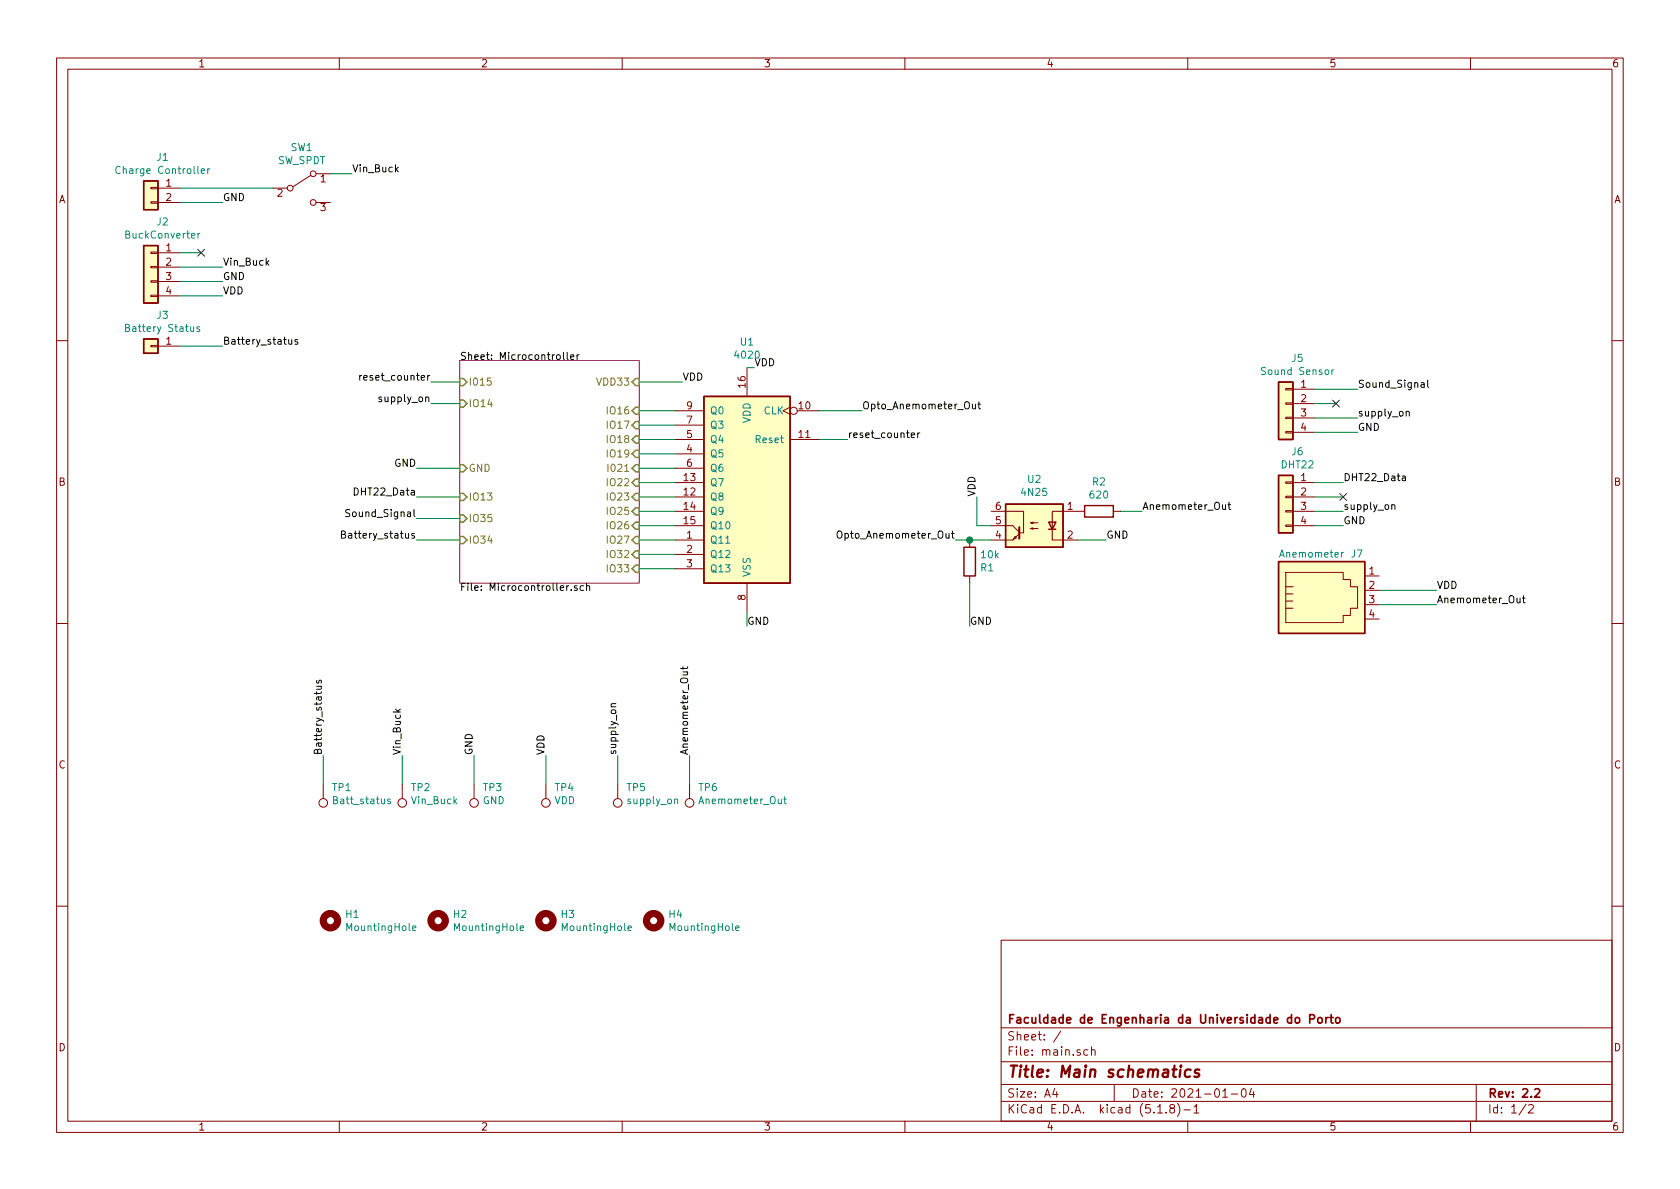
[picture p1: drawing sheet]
EESchema Schematic File Version 4
EELAYER 30 0
EELAYER END
$Descr A4 11693 8268
encoding utf-8
Sheet 1 2
Title "Main schematics"
Date "2021-01-04"
Rev "2.2"
Comp "Faculdade de Engenharia da Universidade do Porto"
Comment1 ""
Comment2 ""
Comment3 ""
Comment4 ""
$EndDescr
Text Label 4750 2650 0    50   ~ 0
VDD
Text Label 1550 2050 0    50   ~ 0
VDD
Text Label 1550 1850 0    50   ~ 0
Vin_Buck
Wire Wire Line
	3200 3250 2900 3250
Text Label 2900 3250 2    50   ~ 0
GND
Text Label 1550 1950 0    50   ~ 0
GND
Text Label 9450 3000 0    50   ~ 0
GND
Text Label 9450 2700 0    50   ~ 0
Sound_Signal
Wire Wire Line
	3200 3600 2900 3600
Text Label 2900 3600 2    50   ~ 0
Sound_Signal
Wire Wire Line
	3200 3450 2900 3450
Text Label 2900 3450 2    50   ~ 0
DHT22_Data
Text Label 2450 1200 0    50   ~ 0
Vin_Buck
Text Label 1550 1400 0    50   ~ 0
GND
Wire Wire Line
	4750 2650 4450 2650
$Comp
L Connector_Generic:Conn_01x04 J2
U 1 1
P 1050 1850
F 0 "J2" H 968 2167 50  0000 C CNN
F 1 "BuckConverter" H 968 2076 50  0000 C CNN
F 2 "Connector_PinSocket_2.54mm:PinSocket_1x04_P2.54mm_Vertical" H 1050 1850 50  0001 C CNN
F 3 "~" H 1050 1850 50  0001 C CNN
	1    1050 1850
	-1   0    0    -1  
$EndComp
Wire Wire Line
	1550 1850 1250 1850
Wire Wire Line
	1550 1950 1250 1950
Wire Wire Line
	1250 1750 1400 1750
NoConn ~ 1400 1750
$Comp
L Connector_Generic:Conn_01x04 J5
U 1 1
P 8950 2800
F 0 "J5" H 8868 3117 50  0000 C CNN
F 1 "Sound Sensor" H 8868 3026 50  0000 C CNN
F 2 "Connector:NS-Tech_Grove_1x04_P2mm_Vertical" H 8950 2800 50  0001 C CNN
F 3 "~" H 8950 2800 50  0001 C CNN
	1    8950 2800
	-1   0    0    -1  
$EndComp
NoConn ~ 9300 2800
Wire Wire Line
	9450 3000 9150 3000
Wire Wire Line
	9300 2800 9150 2800
Wire Wire Line
	9150 2700 9450 2700
Wire Wire Line
	1550 1400 1250 1400
$Comp
L Connector:4P4C J7
U 1 1
P 9200 4100
F 0 "J7" H 9400 3850 50  0000 L CNN
F 1 "Anemometer" H 8900 3850 50  0000 L CNN
F 2 "Connector_RJ:RJ14_Connfly_DS1133-S4_Horizontal" H 9200 4100 50  0001 C CNN
F 3 "~" H 9200 4100 50  0001 C CNN
	1    9200 4100
	1    0    0    1   
$EndComp
Text Label 9350 3650 0    50   ~ 0
GND
Text Label 9350 3350 0    50   ~ 0
DHT22_Data
Wire Wire Line
	9150 3650 9350 3650
Wire Wire Line
	9150 3450 9350 3450
$Sheet
S 3200 2500 1250 1550
U 5F928E95
F0 "Microcontroller" 50
F1 "Microcontroller.sch" 50
F2 "IO18" I R 4450 3050 50 
F3 "IO34" I L 3200 3750 50 
F4 "IO35" I L 3200 3600 50 
F5 "VDD33" I R 4450 2650 50 
F6 "GND" I L 3200 3250 50 
F7 "IO19" I R 4450 3150 50 
F8 "I021" I R 4450 3250 50 
F9 "IO22" I R 4450 3350 50 
F10 "IO33" I R 4450 3950 50 
F11 "IO23" I R 4450 3450 50 
F12 "IO25" I R 4450 3550 50 
F13 "IO26" I R 4450 3650 50 
F14 "IO27" I R 4450 3750 50 
F15 "IO32" I R 4450 3850 50 
F16 "IO17" I R 4450 2950 50 
F17 "IO16" I R 4450 2850 50 
F18 "I015" I L 3200 2650 50 
F19 "IO14" I L 3200 2800 50 
F20 "IO13" I L 3200 3450 50 
$EndSheet
$Comp
L 4xxx:4020 U1
U 1 1
P 5200 3350
F 0 "U1" H 5200 4331 50  0000 C CNN
F 1 "4020" H 5200 4240 50  0000 C CNN
F 2 "Package_DIP:DIP-16_W7.62mm_LongPads" H 5200 3350 50  0001 C CNN
F 3 "http://www.intersil.com/content/dam/Intersil/documents/cd40/cd4020bms-24bms-40bms.pdf" H 5200 3350 50  0001 C CNN
	1    5200 3350
	-1   0    0    -1  
$EndComp
Wire Wire Line
	6000 2850 5700 2850
Wire Wire Line
	4450 2850 4700 2850
Wire Wire Line
	4700 2950 4450 2950
Wire Wire Line
	4450 3050 4700 3050
Wire Wire Line
	4700 3150 4450 3150
Wire Wire Line
	4450 3250 4700 3250
Wire Wire Line
	4700 3350 4450 3350
Wire Wire Line
	4450 3450 4700 3450
Wire Wire Line
	4700 3550 4450 3550
Wire Wire Line
	4700 3650 4450 3650
Wire Wire Line
	4450 3750 4700 3750
Wire Wire Line
	4700 3850 4450 3850
Wire Wire Line
	4450 3950 4700 3950
Wire Wire Line
	5200 4250 5200 4350
Text Label 5200 4350 0    50   ~ 0
GND
Wire Wire Line
	5250 2550 5200 2550
Text Label 5250 2550 0    50   ~ 0
VDD
Wire Wire Line
	3000 2650 3200 2650
Text Label 3000 2650 2    50   ~ 0
reset_counter
Wire Wire Line
	5700 3050 5900 3050
Text Label 5900 3050 0    50   ~ 0
reset_counter
Wire Wire Line
	3200 2800 3000 2800
Text Label 3000 2800 2    50   ~ 0
supply_on
Text Label 10000 4100 0    50   ~ 0
VDD
Text Label 6750 4350 0    50   ~ 0
GND
Wire Wire Line
	9150 2900 9450 2900
Text Label 9450 2900 0    50   ~ 0
supply_on
Wire Wire Line
	9150 3350 9350 3350
Text Label 9350 3550 0    50   ~ 0
supply_on
Wire Wire Line
	6800 3450 6800 3650
Wire Wire Line
	6750 4050 6750 4350
Connection ~ 6750 3750
Text Label 6800 3450 1    50   ~ 0
VDD
$Comp
L Device:R R1
U 1 1
P 6750 3900
F 0 "R1" H 6820 3946 50  0000 L CNN
F 1 "10k" H 6820 3855 50  0000 L CNN
F 2 "Resistor_THT:R_Axial_DIN0207_L6.3mm_D2.5mm_P10.16mm_Horizontal" V 6680 3900 50  0001 C CNN
F 3 "~" H 6750 3900 50  0001 C CNN
	1    6750 3900
	1    0    0    1   
$EndComp
Text Label 6000 2850 0    50   ~ 0
Opto_Anemometer_Out
Text Label 7950 3550 0    50   ~ 0
Anemometer_Out
Text Label 6650 3750 2    50   ~ 0
Opto_Anemometer_Out
Wire Wire Line
	6650 3750 6750 3750
Wire Wire Line
	6900 3650 6800 3650
Wire Wire Line
	6900 3750 6750 3750
Wire Wire Line
	7800 3550 7950 3550
Text Label 7700 3750 0    50   ~ 0
GND
Wire Wire Line
	7500 3750 7700 3750
$Comp
L Isolator:4N25 U2
U 1 1
P 7200 3650
F 0 "U2" H 7200 3975 50  0000 C CNN
F 1 "4N25" H 7200 3884 50  0000 C CNN
F 2 "Package_DIP:DIP-6_W7.62mm_LongPads" H 7000 3450 50  0001 L CIN
F 3 "https://www.vishay.com/docs/83725/4n25.pdf" H 7200 3650 50  0001 L CNN
	1    7200 3650
	-1   0    0    -1  
$EndComp
Text Label 10000 4200 0    50   ~ 0
Anemometer_Out
Wire Wire Line
	3200 3750 2900 3750
Text Label 2900 3750 2    50   ~ 0
Battery_status
Text Label 1550 2400 0    50   ~ 0
Battery_status
Wire Wire Line
	1250 2050 1550 2050
Wire Wire Line
	2300 1200 2450 1200
Wire Wire Line
	1250 1300 1900 1300
$Comp
L Switch:SW_SPDT SW1
U 1 1
P 2100 1300
F 0 "SW1" H 2100 1585 50  0000 C CNN
F 1 "SW_SPDT" H 2100 1494 50  0000 C CNN
F 2 "Button_Switch_THT:SW_CuK_JS202011AQN_DPDT_Angled" H 2100 1300 50  0001 C CNN
F 3 "~" H 2100 1300 50  0001 C CNN
	1    2100 1300
	1    0    0    -1  
$EndComp
$Comp
L Connector_Generic:Conn_01x02 J1
U 1 1
P 1050 1300
F 0 "J1" H 968 1517 50  0000 C CNN
F 1 "Charge Controller" H 968 1426 50  0000 C CNN
F 2 "Connector_JST:JST_PH_B2B-PH-K_1x02_P2.00mm_Vertical" H 1050 1300 50  0001 C CNN
F 3 "~" H 1050 1300 50  0001 C CNN
	1    1050 1300
	-1   0    0    -1  
$EndComp
$Comp
L Connector_Generic:Conn_01x01 J3
U 1 1
P 1050 2400
F 0 "J3" H 968 2617 50  0000 C CNN
F 1 "Battery Status" H 968 2526 50  0000 C CNN
F 2 "Connector_PinHeader_2.54mm:PinHeader_1x01_P2.54mm_Vertical" H 1050 2400 50  0001 C CNN
F 3 "~" H 1050 2400 50  0001 C CNN
	1    1050 2400
	-1   0    0    -1  
$EndComp
$Comp
L Connector:TestPoint TP1
U 1 1
P 2250 5450
F 0 "TP1" H 2192 5476 50  0000 R CNN
F 1 "Batt_status" H 2192 5567 50  0000 R CNN
F 2 "TestPoint:TestPoint_Pad_1.0x1.0mm" H 2450 5450 50  0001 C CNN
F 3 "~" H 2450 5450 50  0001 C CNN
	1    2250 5450
	-1   0    0    1   
$EndComp
$Comp
L Connector:TestPoint TP2
U 1 1
P 2800 5450
F 0 "TP2" H 2742 5476 50  0000 R CNN
F 1 "Vin_Buck" H 2742 5567 50  0000 R CNN
F 2 "TestPoint:TestPoint_Pad_1.0x1.0mm" H 3000 5450 50  0001 C CNN
F 3 "~" H 3000 5450 50  0001 C CNN
	1    2800 5450
	-1   0    0    1   
$EndComp
Wire Wire Line
	2800 5450 2800 5250
Text Label 2800 5250 1    50   ~ 0
Vin_Buck
$Comp
L Connector:TestPoint TP3
U 1 1
P 3300 5450
F 0 "TP3" H 3242 5476 50  0000 R CNN
F 1 "GND" H 3242 5567 50  0000 R CNN
F 2 "TestPoint:TestPoint_Pad_1.0x1.0mm" H 3500 5450 50  0001 C CNN
F 3 "~" H 3500 5450 50  0001 C CNN
	1    3300 5450
	-1   0    0    1   
$EndComp
Wire Wire Line
	3300 5250 3300 5450
Text Label 3300 5250 1    50   ~ 0
GND
$Comp
L Connector:TestPoint TP4
U 1 1
P 3800 5450
F 0 "TP4" H 3742 5476 50  0000 R CNN
F 1 "VDD" H 3742 5567 50  0000 R CNN
F 2 "TestPoint:TestPoint_Pad_1.0x1.0mm" H 4000 5450 50  0001 C CNN
F 3 "~" H 4000 5450 50  0001 C CNN
	1    3800 5450
	-1   0    0    1   
$EndComp
Wire Wire Line
	3800 5450 3800 5250
Text Label 3800 5250 1    50   ~ 0
VDD
$Comp
L Connector:TestPoint TP5
U 1 1
P 4300 5450
F 0 "TP5" H 4242 5476 50  0000 R CNN
F 1 "supply_on" H 4242 5567 50  0000 R CNN
F 2 "TestPoint:TestPoint_Pad_1.0x1.0mm" H 4500 5450 50  0001 C CNN
F 3 "~" H 4500 5450 50  0001 C CNN
	1    4300 5450
	-1   0    0    1   
$EndComp
Wire Wire Line
	4300 5450 4300 5250
Text Label 4300 5250 1    50   ~ 0
supply_on
$Comp
L Connector:TestPoint TP6
U 1 1
P 4800 5450
F 0 "TP6" H 4742 5476 50  0000 R CNN
F 1 "Anemometer_Out" H 4742 5567 50  0000 R CNN
F 2 "TestPoint:TestPoint_Pad_1.0x1.0mm" H 5000 5450 50  0001 C CNN
F 3 "~" H 5000 5450 50  0001 C CNN
	1    4800 5450
	-1   0    0    1   
$EndComp
Wire Wire Line
	4800 5450 4800 5250
Text Label 4800 5250 1    50   ~ 0
Anemometer_Out
$Comp
L Device:R R2
U 1 1
P 7650 3550
F 0 "R2" V 7443 3550 50  0000 C CNN
F 1 "620" V 7534 3550 50  0000 C CNN
F 2 "Resistor_THT:R_Axial_DIN0207_L6.3mm_D2.5mm_P10.16mm_Horizontal" V 7580 3550 50  0001 C CNN
F 3 "~" H 7650 3550 50  0001 C CNN
	1    7650 3550
	0    -1   1    0   
$EndComp
$Comp
L Connector_Generic:Conn_01x04 J6
U 1 1
P 8950 3450
F 0 "J6" H 8868 3767 50  0000 C CNN
F 1 "DHT22" H 8868 3676 50  0000 C CNN
F 2 "Connector:NS-Tech_Grove_1x04_P2mm_Vertical" H 8950 3450 50  0001 C CNN
F 3 "~" H 8950 3450 50  0001 C CNN
	1    8950 3450
	-1   0    0    -1  
$EndComp
NoConn ~ 9350 3450
Wire Wire Line
	9350 3550 9150 3550
$Comp
L Mechanical:MountingHole H1
U 1 1
P 2300 6400
F 0 "H1" H 2400 6446 50  0000 L CNN
F 1 "MountingHole" H 2400 6355 50  0000 L CNN
F 2 "MountingHole:MountingHole_3.2mm_M3_Pad" H 2300 6400 50  0001 C CNN
F 3 "~" H 2300 6400 50  0001 C CNN
	1    2300 6400
	1    0    0    -1  
$EndComp
$Comp
L Mechanical:MountingHole H2
U 1 1
P 3050 6400
F 0 "H2" H 3150 6446 50  0000 L CNN
F 1 "MountingHole" H 3150 6355 50  0000 L CNN
F 2 "MountingHole:MountingHole_3.2mm_M3_Pad" H 3050 6400 50  0001 C CNN
F 3 "~" H 3050 6400 50  0001 C CNN
	1    3050 6400
	1    0    0    -1  
$EndComp
$Comp
L Mechanical:MountingHole H3
U 1 1
P 3800 6400
F 0 "H3" H 3900 6446 50  0000 L CNN
F 1 "MountingHole" H 3900 6355 50  0000 L CNN
F 2 "MountingHole:MountingHole_3.2mm_M3_Pad" H 3800 6400 50  0001 C CNN
F 3 "~" H 3800 6400 50  0001 C CNN
	1    3800 6400
	1    0    0    -1  
$EndComp
$Comp
L Mechanical:MountingHole H4
U 1 1
P 4550 6400
F 0 "H4" H 4650 6446 50  0000 L CNN
F 1 "MountingHole" H 4650 6355 50  0000 L CNN
F 2 "MountingHole:MountingHole_3.2mm_M3_Pad" H 4550 6400 50  0001 C CNN
F 3 "~" H 4550 6400 50  0001 C CNN
	1    4550 6400
	1    0    0    -1  
$EndComp
Wire Wire Line
	10000 4100 9600 4100
Wire Wire Line
	10000 4200 9600 4200
Wire Wire Line
	1250 2400 1550 2400
Text Label 2250 5250 1    50   ~ 0
Battery_status
Wire Wire Line
	2250 5250 2250 5450
$EndSCHEMATC
